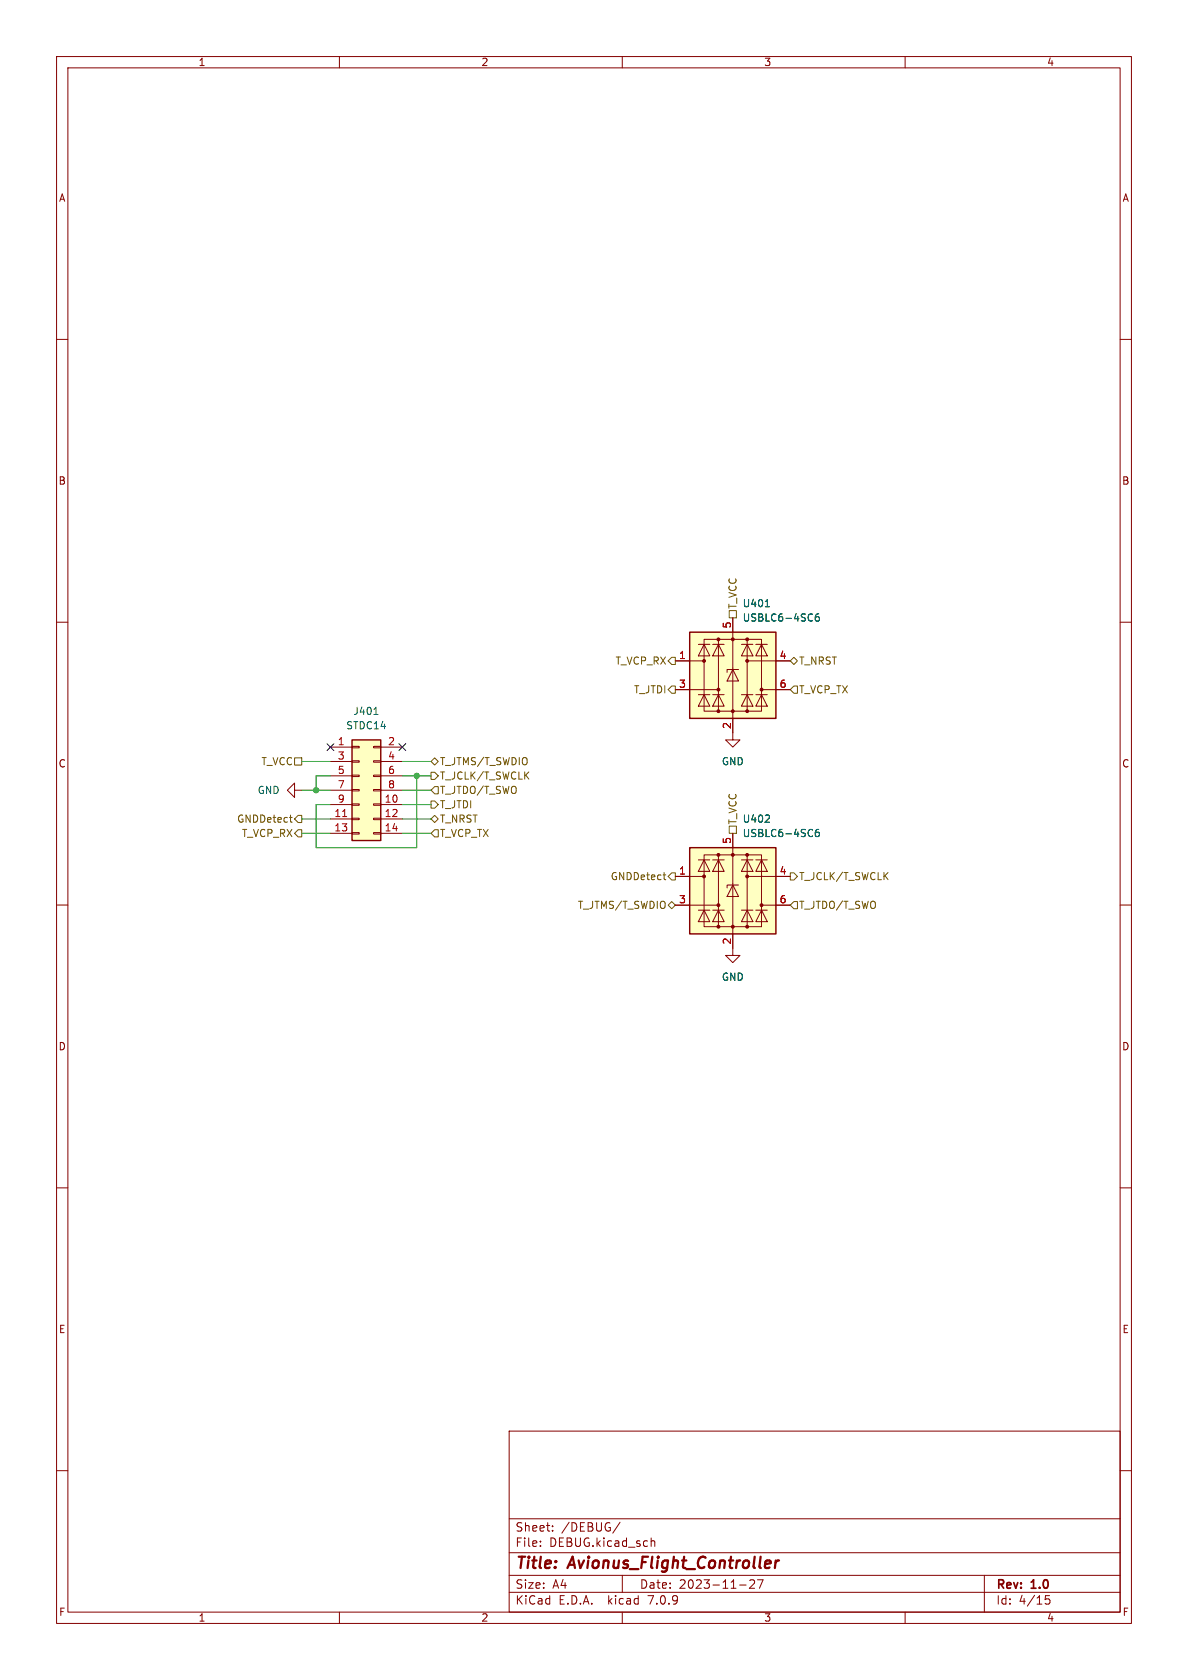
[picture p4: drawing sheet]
<svg xmlns="http://www.w3.org/2000/svg" width="210mm" height="297mm" viewBox="0 0 210 297" stroke-linecap="round" stroke-linejoin="round" font-family="sans-serif">
<g fill="none" stroke="#840000" stroke-width=".18">
<path d="M10 10h190v277h-190zM12 12h186v273h-186zM60 10v2M110 10v2M160 10v2M10 60h2M198 60h2M10 110h2M119.4 116.8h5.1M123.4 113.9h2.1M124.5 113.9l1 2.1h-2.1zM126 113.9h2"/>
<path d="M127 113h5.1v12.7h-5.1zM127 113.9l1 2.1h-2zM127 113h-2.5v12.7h2.5M129.5 109.2v21.6h1.3l-1.3 1.3-1.2-1.3h1.2M129.5 118.4l1.1 2h-2.1zM130.6 118.4h-2.1v.5M131.1 113.9h2M132.1 113h2.5v12.7h-2.5M132.1 113.9l1 2.1h-2zM132.1 116.8h7.6M133.6 113.9h2M134.6 113.9l1 2.1h-2z"/>
<path d="M198 110h2M52.1 139.7v-1.3l-1.3 1.3 1.3 1.3v-1.3h1.2M58.4 132.1h3.8M58.4 134.6h3.8M58.4 137.2h3.8M58.4 139.7h3.8M62.2 139.6h1.3v.2h-1.3zM62.2 137h1.3v.3h-1.3zM62.2 134.5h1.3v.2h-1.3zM62.2 132h1.3v.2h-1.3zM66 139.6h1.3v.2h-1.3zM66 137h1.3v.3h-1.3z"/>
<path d="M66 134.5h1.3v.2h-1.3zM66 132h1.3v.2h-1.3zM67.3 132.1h3.8M67.3 134.6h3.8M67.3 137.2h3.8M67.3 139.7h3.8M119.4 121.9h7.6M123.4 122.8h2.1M124.5 122.8l1 2h-2.1zM126 122.8h2M127 122.8l1 2h-2zM131.1 122.8h2"/>
<path d="M132.1 122.8l1 2h-2zM133.6 122.8h2M134.6 122.8l1 2h-2zM134.6 121.9h5.1M10 160h2M58.4 142.2h3.8M58.4 144.8h3.8M58.4 147.3h3.8M62.2 147.2h1.3v.2h-1.3zM62.2 144.7h1.3v.2h-1.3zM62.2 142.1h1.3v.3h-1.3zM66 147.2h1.3v.2h-1.3z"/>
<path d="M66 144.7h1.3v.2h-1.3zM66 142.1h1.3v.3h-1.3zM67.3 142.2h3.8M67.3 144.8h3.8M67.3 147.3h3.8M119.4 154.9h5.1M123.4 152h2.1M124.5 152l1 2.1h-2.1zM126 152h2M127 151.1h5.1v12.7h-5.1zM127 152l1 2.1h-2zM127 151.1h-2.5v12.7h2.5"/>
<path d="M129.5 156.5l1.1 2h-2.1zM129.5 147.3v21.6h1.3l-1.3 1.3-1.2-1.3h1.2M130.6 156.5h-2.1v.5M131.1 152h2M132.1 151.1h2.5v12.7h-2.5M132.1 152l1 2.1h-2zM132.1 154.9h7.6M133.6 152h2M134.6 152l1 2.1h-2zM198 160h2M119.4 160h7.6M123.4 160.9h2.1"/>
<path d="M124.5 160.9l1 2h-2.1zM126 160.9h2M127 160.9l1 2h-2zM131.1 160.9h2M132.1 160.9l1 2h-2zM133.6 160.9h2M134.6 160.9l1 2h-2zM134.6 160h5.1M10 210h2M198 210h2M10 260h2M90 253h108v32h-108z"/>
<path d="M198 260h2M90 278.5h108M90 274.5h108M90 268.5h108M95.5 273.2v.2M95.5 272.5v.1M97.7 270.5v.2M97.7 269.8v.1M109.6 269.1l-1.3 1.9M110 278.5v3M115.1 271.9v1.5M115.1 272.5l.2-.1 .4 .1 .1 .9"/>
<path d="M133.3 279.4v.5l-.8 .9h.9M134.9 279.3l-.6 1.5M174 278.5v6.5M60 285v2M90 281.5h108M110 285v2M130.8 280.2h1.1M160 285v2M185.5 282.1h-.7v.7l.2-.1h.5l.1 .2-.1 .5-.2 .2-.5-.2"/>
</g>
<path d="M137.1 275.9l-.1 1.3M137.7 275.9l-.4 .1-.2 .3" fill="none" stroke="#840000" stroke-width=".4"/>
<g fill="#ffffc2" stroke="#ffffc2" stroke-width=".18">
<path d="M121.9 149.9h15.3v15.2h-15.3z"/>
<path d="M121.9 111.8h15.3v15.2h-15.3z"/>
<path d="M62.2 130.8h5.1v17.8h-5.1z"/>
</g>
<path d="M121.9 111.8h15.3v15.2h-15.3zM62.2 130.8h5.1v17.8h-5.1zM121.9 149.9h15.3v15.2h-15.3z" fill="none" stroke="#840000" stroke-width=".25"/>
<g fill="#840000" stroke="#840000" stroke-width=".18">
<circle cx="124.5" cy="154.9" r=".25"/>
<circle cx="127" cy="163.8" r=".25"/>
<circle cx="127" cy="160" r=".25"/>
<circle cx="127" cy="151.1" r=".25"/>
<circle cx="129.5" cy="163.8" r=".25"/>
<circle cx="129.5" cy="151.1" r=".25"/>
<circle cx="132.1" cy="163.8" r=".25"/>
<circle cx="132.1" cy="154.9" r=".25"/>
<circle cx="132.1" cy="151.1" r=".25"/>
<circle cx="134.6" cy="160" r=".25"/>
<circle cx="124.5" cy="116.8" r=".25"/>
<circle cx="127" cy="125.7" r=".25"/>
<circle cx="127" cy="121.9" r=".25"/>
<circle cx="127" cy="113" r=".25"/>
<circle cx="129.5" cy="125.7" r=".25"/>
<circle cx="129.5" cy="113" r=".25"/>
<circle cx="132.1" cy="125.7" r=".25"/>
<circle cx="132.1" cy="116.8" r=".25"/>
<circle cx="132.1" cy="113" r=".25"/>
<circle cx="134.6" cy="121.9" r=".25"/>
</g>
<path d="M135.3 107.3h.7M144.7 108.5l-.3 .1a.85 .85 0 0 0 0 1.2l.4-.1v-.4l-.2-.3-.4 .1-.1 .2M66.1 126.3h.7M135.2 145.4h.8M136 144.2v.4M144.7 146.6l-.3 .1a.85 .85 0 0 0 0 1.2l.4-.1v-.4l-.2-.3-.4 .1-.1 .2" fill="none" stroke="#006464" stroke-width=".18"/>
<path d="M60.6 144.4h.7" fill="none" stroke="#a90000" stroke-width=".18"/>
<g fill="none" stroke="#725600" stroke-width=".18">
<path d="M118.1 116.8l.6-.6h.7v1.3h-.7zM128.9 108h1.3v1.2h-1.3zM139.7 116.8l.6-.6 .7 .6-.7 .7zM52.1 134h1.2v1.3h-1.2zM76.2 136.5h.6l.7 .7-.7 .6h-.6zM76.2 134.6l.6-.6 .7 .6-.7 .7zM76.8 139.1h.7v1.2h-.7l-.6-.6zM118.1 121.9l.6-.6h.7v1.3h-.7zM140.3 121.3h.7v1.3h-.7l-.6-.7zM51.2 144.5h.5M51.4 145.3l.3 .1M52.7 146.7h.6v1.3h-.6l-.6-.7z"/>
<path d="M52.7 144.1h.6v1.3h-.6l-.6-.6zM76.2 141.6h.6l.7 .6-.7 .7h-.6zM76.2 144.8l.6-.7 .7 .7-.7 .6zM76.8 146.7h.7v1.3h-.7l-.6-.7zM117.2 154.7h.5M117.5 155.5h.2M118.7 154.3h.7v1.3h-.7l-.6-.7zM128.9 146.1h1.3v1.2h-1.3zM139.7 154.3h.6l.7 .6-.7 .7h-.6zM140.3 159.4h.7v1.3h-.7l-.6-.7zM118.1 160l.6-.6 .7 .6-.7 .7z"/>
</g>
<path d="M53.3 134.6h5.1M53.3 139.7h5.1M58.4 137.2h-2.5v2.5M71.1 137.2h5.1M71.1 134.6h5.1M71.1 139.7h5.1M73.7 137.2v12.7h-17.8v-7.7h2.5M53.3 144.8h5.1M53.3 147.3h5.1M71.1 144.8h5.1M71.1 147.3h5.1M71.1 142.2h5.1" fill="none" stroke="#009600" stroke-width=".18"/>
<path d="M57.8 131.5l1.2 1.2M59 131.5l-1.2 1.2M70.5 131.5l1.2 1.2M71.7 131.5l-1.2 1.2" fill="none" stroke="#000084" stroke-width=".18"/>
<g fill="#009600" stroke="#009600" stroke-width=".18">
<circle cx="73.7" cy="137.2" r=".46"/>
<circle cx="55.9" cy="139.7" r=".46"/>
</g>
<g font-size="2.8" fill="#840000">
<text x="91" y="277.9">Title:</text>
<text x="100.7" y="277.9">Avionus_Flight_Controller</text>
</g>
<g font-size="2.1" fill="#840000">
<text x="91" y="273.7">File:</text>
<text x="91" y="271">Sheet:</text>
<text x="97.1" y="273.7">DEBUG.kicad_sch</text>
<text x="99.2" y="271">/DEBUG/</text>
<text x="91" y="281.1">Size:</text>
<text x="97.7" y="281.1">A4</text>
<text x="113" y="281.1">Date:</text>
<text x="120" y="281.1">2023-11-27</text>
<text x="176" y="281.3">Rev:</text>
<text x="182.4" y="281.3">1.0</text>
<text x="91" y="283.9">KiCad</text>
<text x="98.7" y="283.9">E.D.A.</text>
<text x="107.6" y="283.9">kicad</text>
<text x="114.9" y="283.9">7.0.9</text>
<text x="176" y="283.9">Id:</text>
<text x="180.1" y="283.9">4/15</text>
</g>
<g font-size="1.8" fill="#840000">
<text x="35" y="11.9">1</text>
<text x="85" y="11.9">2</text>
<text x="135" y="11.9">3</text>
<text x="185" y="11.9">4</text>
<text x="10.3" y="35.9">A</text>
<text x="198.4" y="35.9">A</text>
<text x="10.3" y="85.9">B</text>
<text x="198.3" y="85.9">B</text>
<text x="10.3" y="135.9">C</text>
<text x="198.3" y="135.9">C</text>
<text x="10.3" y="185.9">D</text>
<text x="198.3" y="185.9">D</text>
<text x="10.3" y="235.9">E</text>
<text x="198.3" y="235.9">E</text>
<text x="10.3" y="285.9">F</text>
<text x="35" y="286.9">1</text>
<text x="85" y="286.9">2</text>
<text x="135" y="286.9">3</text>
<text x="185" y="286.9">4</text>
<text x="198.4" y="285.9">F</text>
</g>
<g font-size="1.8" fill="#725600">
<text x="130.4" y="107.8" transform="rotate(-90 130.4 107.8)">T_VCC</text>
<text x="108.7" y="117.7">T_VCP_RX</text>
<text x="141.2" y="117.7">T_NRST</text>
<text x="112" y="122.8">T_JTDI</text>
<text x="141.2" y="122.8">T_VCP_TX</text>
<text x="46.1" y="135.5">T_VCC</text>
<text x="77.7" y="135.5">T_JTMS/T_SWDIO</text>
<text x="77.7" y="138">T_JCLK/T_SWCLK</text>
<text x="77.7" y="143.1">T_JTDI</text>
<text x="77.7" y="140.6">T_JTDO/T_SWO</text>
<text x="41.8" y="145.6">GNDDetect</text>
<text x="42.7" y="148.2">T_VCP_RX</text>
<text x="77.7" y="148.2">T_VCP_TX</text>
<text x="77.7" y="145.6">T_NRST</text>
<text x="130.4" y="145.9" transform="rotate(-90 130.4 145.9)">T_VCC</text>
<text x="107.9" y="155.8">GNDDetect</text>
<text x="141.2" y="155.8">T_JCLK/T_SWCLK</text>
<text x="102.1" y="160.9">T_JTMS/T_SWDIO</text>
<text x="141.2" y="160.9">T_JTDO/T_SWO</text>
</g>
<g font-size="1.8" fill="#006464">
<text x="131.2" y="107.5">U401</text>
<text x="131.2" y="110.1">USBLC6-4SC6</text>
<text x="61.1" y="129.1">STDC14</text>
<text x="62.4" y="126.6">J401</text>
<text x="127.5" y="135.5">GND</text>
<text x="45.4" y="140.6">GND</text>
<text x="131.2" y="145.6">U402</text>
<text x="131.2" y="148.2">USBLC6-4SC6</text>
<text x="127.5" y="173.6">GND</text>
</g>
<g font-size="1.8" fill="#a90000">
<text x="129.3" y="111.2" transform="rotate(-90 129.3 111.2)">5</text>
<text x="119.9" y="116.6">1</text>
<text x="137.7" y="116.6">4</text>
<text x="119.9" y="121.7">3</text>
<text x="137.7" y="121.7">6</text>
<text x="59.6" y="131.8">1</text>
<text x="68.5" y="131.8">2</text>
<text x="129.3" y="129" transform="rotate(-90 129.3 129)">2</text>
<text x="59.6" y="134.4">3</text>
<text x="59.6" y="136.9">5</text>
<text x="68.5" y="134.4">4</text>
<text x="68.5" y="136.9">6</text>
<text x="59.6" y="139.4">7</text>
<text x="59.6" y="142">9</text>
<text x="67.9" y="142">10</text>
<text x="68.5" y="139.4">8</text>
<text x="59" y="144.5">11</text>
<text x="59" y="147.1">13</text>
<text x="67.9" y="144.5">12</text>
<text x="67.9" y="147.1">14</text>
<text x="129.3" y="149.3" transform="rotate(-90 129.3 149.3)">5</text>
<text x="119.9" y="154.7">1</text>
<text x="137.7" y="154.7">4</text>
<text x="119.9" y="159.8">3</text>
<text x="137.7" y="159.8">6</text>
<text x="129.3" y="167.1" transform="rotate(-90 129.3 167.1)">2</text>
</g>
</svg>
